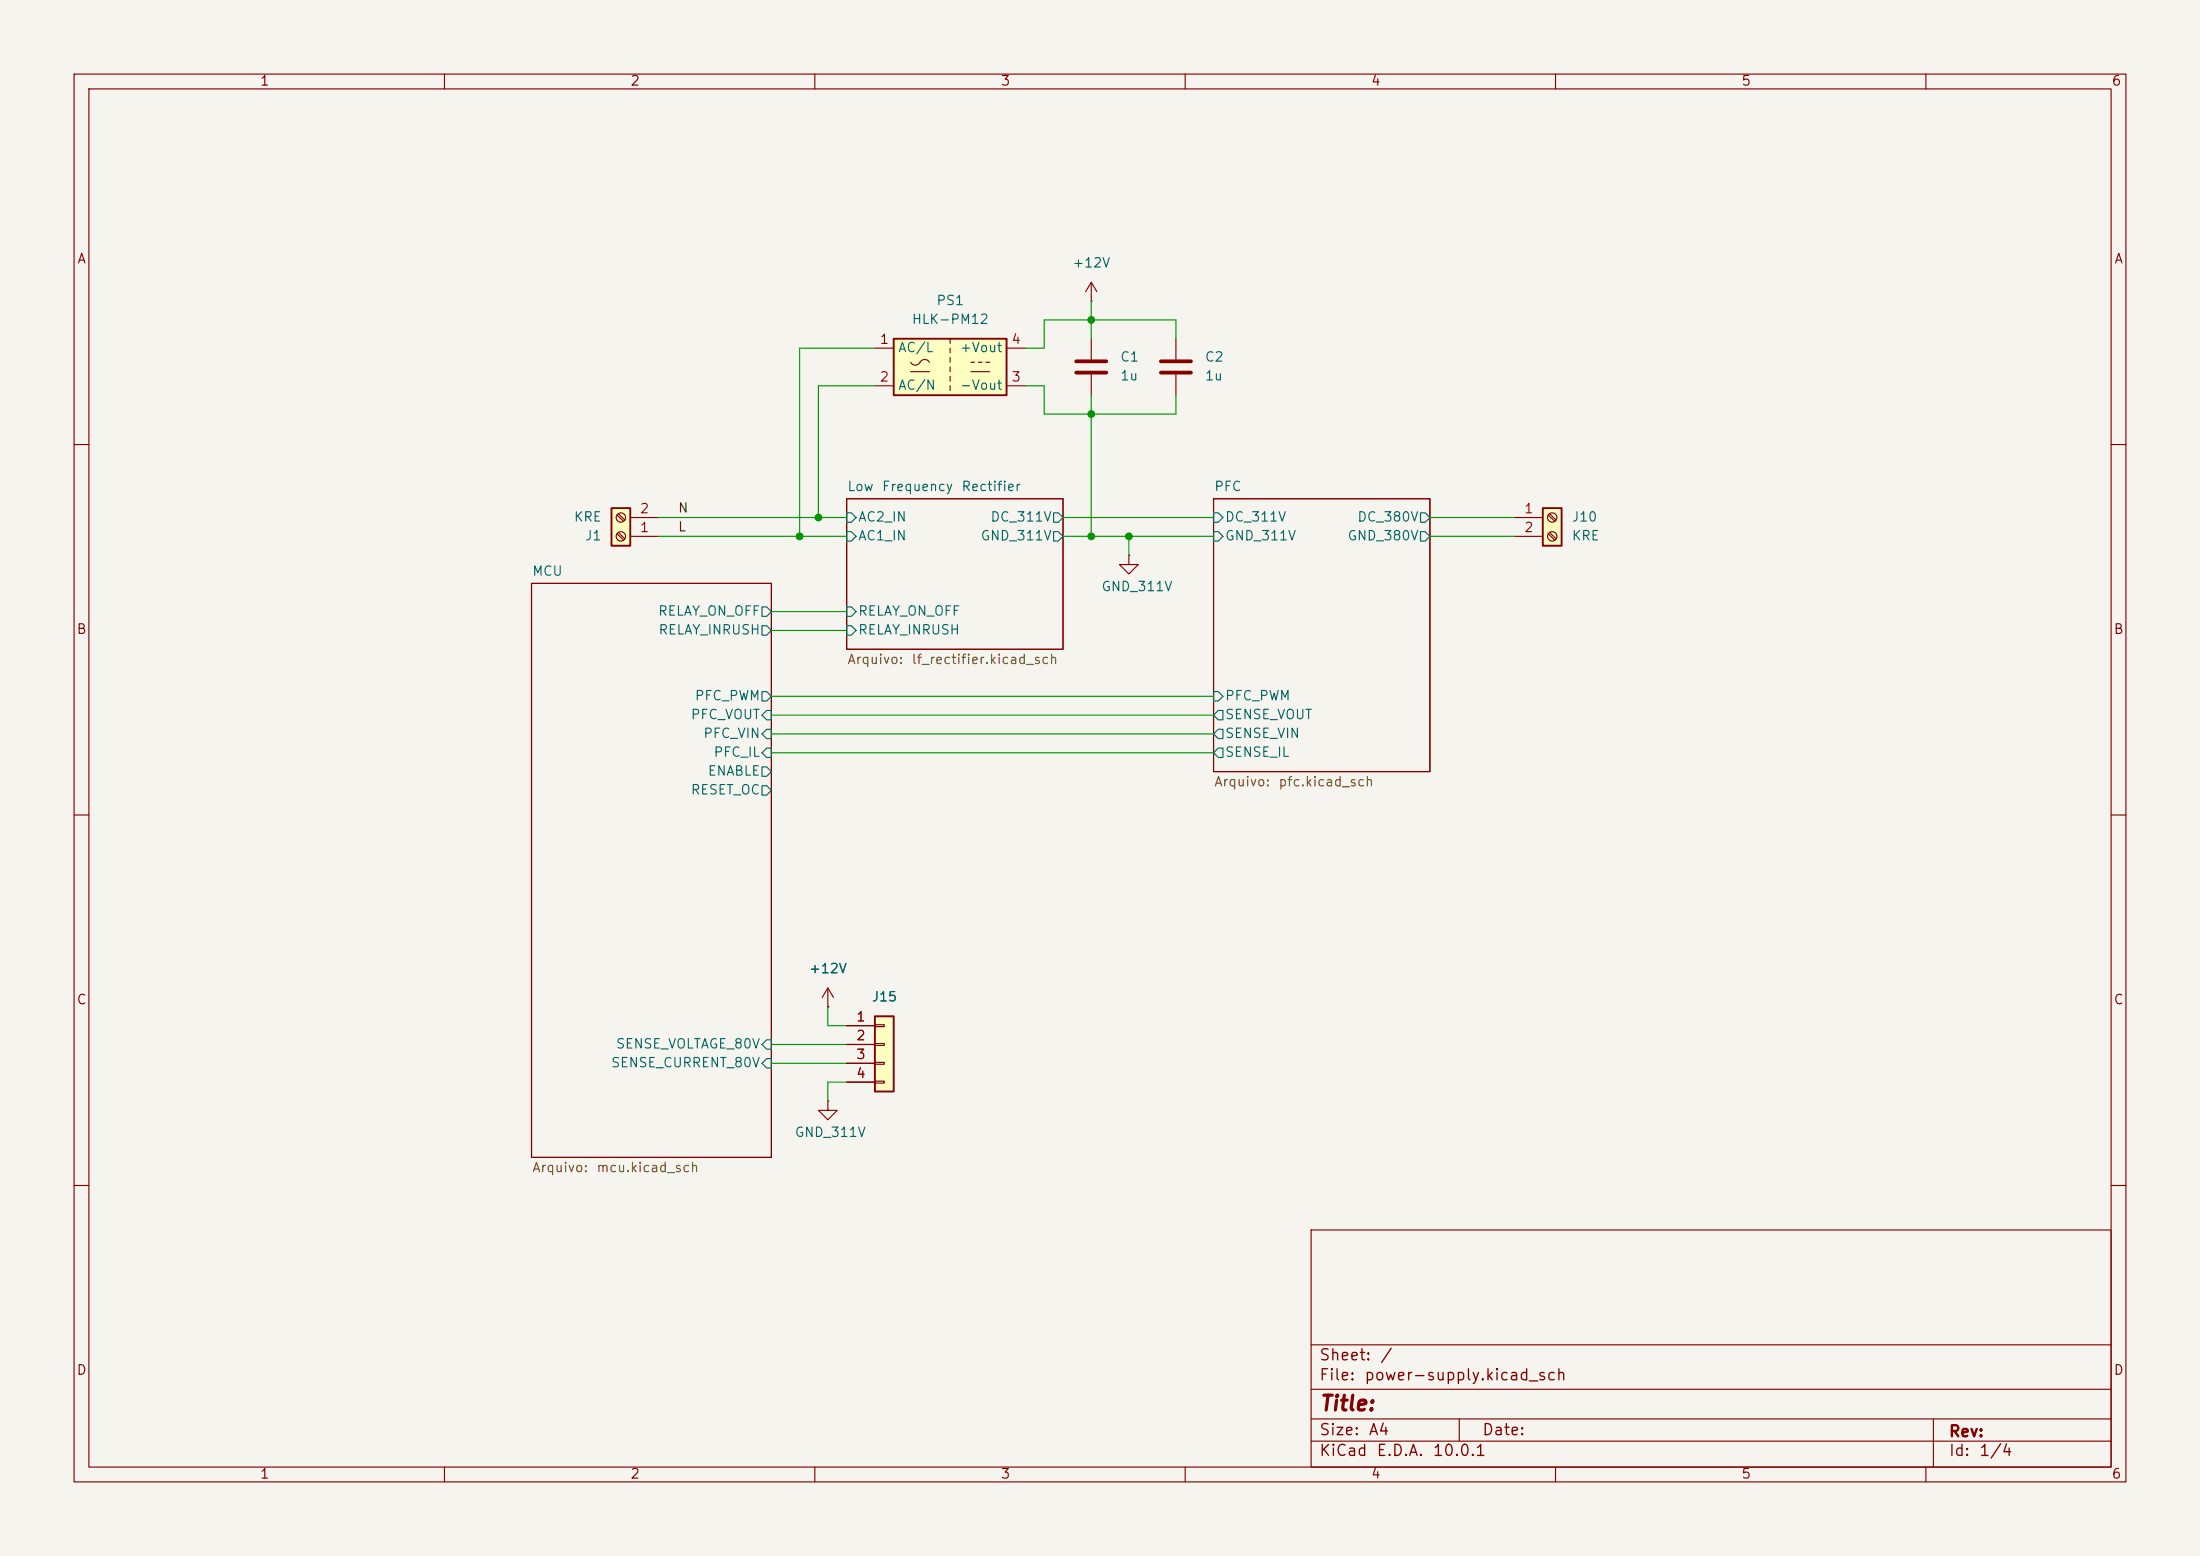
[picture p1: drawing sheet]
(kicad_sch
 (version 20260306)
 (generator "eeschema")
 (generator_version "10.0")
 (paper "A4")
 (lib_symbols
  (symbol "Connector:Screw_Terminal_01x02"
   (pin_names
    (offset 1.016) (hide yes)) (exclude_from_sim no) (in_bom yes) (on_board yes)
   (in_pos_files yes)
   (duplicate_pin_numbers_are_jumpers no)
   (property "Reference" "J" (at 0 2.54 0) (show_name no) (do_not_autoplace no) (effects (font (size 1.27 1.27))))
   (property "Value" "Screw_Terminal_01x02" (at 0 -5.08 0) (show_name no) (do_not_autoplace no) (effects (font (size 1.27 1.27))))
   (property "Footprint" "" (at 0 0 0) (show_name no) (do_not_autoplace no) (hide yes) (effects (font (size 1.27 1.27))))
   (property "Datasheet" "" (at 0 0 0) (show_name no) (do_not_autoplace no) (hide yes) (effects (font (size 1.27 1.27))))
   (property "Description" "Generic screw terminal, single row, 01x02, script generated (kicad-library-utils/schlib/autogen/connector/)" (at 0 0 0) (show_name no) (do_not_autoplace no) (hide yes) (effects (font (size 1.27 1.27))))
   (symbol "Screw_Terminal_01x02_1_1"
    (rectangle (start -1.27 1.27) (end 1.27 -3.81) (stroke (width 0.254) (type default)) (fill (type background)))
    (polyline (pts (xy -0.5334 0.3302) (xy 0.3302 -0.508)) (stroke (width 0.1524) (type default)) (fill (type none)))
    (polyline (pts (xy -0.5334 -2.2098) (xy 0.3302 -3.048)) (stroke (width 0.1524) (type default)) (fill (type none)))
    (polyline (pts (xy -0.3556 0.508) (xy 0.508 -0.3302)) (stroke (width 0.1524) (type default)) (fill (type none)))
    (polyline (pts (xy -0.3556 -2.032) (xy 0.508 -2.8702)) (stroke (width 0.1524) (type default)) (fill (type none)))
    (circle (center 0 0) (radius 0.635) (stroke (width 0.1524) (type default)) (fill (type none)))
    (circle (center 0 -2.54) (radius 0.635) (stroke (width 0.1524) (type default)) (fill (type none)))
    (pin passive line (at -5.08 0 0) (length 3.81) (name "Pin_1" (effects (font (size 1.27 1.27)))) (number "1" (effects (font (size 1.27 1.27)))))
    (pin passive line (at -5.08 -2.54 0) (length 3.81) (name "Pin_2" (effects (font (size 1.27 1.27)))) (number "2" (effects (font (size 1.27 1.27))))))
   (embedded_fonts no))
  (symbol "Connector_Generic:Conn_01x04"
   (pin_names
    (offset 1.016) (hide yes)) (exclude_from_sim no) (in_bom yes) (on_board yes)
   (in_pos_files yes)
   (duplicate_pin_numbers_are_jumpers no)
   (property "Reference" "J" (at 0 5.08 0) (show_name no) (do_not_autoplace no) (effects (font (size 1.27 1.27))))
   (property "Value" "Conn_01x04" (at 0 -7.62 0) (show_name no) (do_not_autoplace no) (effects (font (size 1.27 1.27))))
   (property "Footprint" "" (at 0 0 0) (show_name no) (do_not_autoplace no) (hide yes) (effects (font (size 1.27 1.27))))
   (property "Datasheet" "" (at 0 0 0) (show_name no) (do_not_autoplace no) (hide yes) (effects (font (size 1.27 1.27))))
   (property "Description" "Generic connector, single row, 01x04, script generated (kicad-library-utils/schlib/autogen/connector/)" (at 0 0 0) (show_name no) (do_not_autoplace no) (hide yes) (effects (font (size 1.27 1.27))))
   (symbol "Conn_01x04_1_1"
    (rectangle (start -1.27 3.81) (end 1.27 -6.35) (stroke (width 0.254) (type default)) (fill (type background)))
    (rectangle (start -1.27 2.667) (end 0 2.413) (stroke (width 0.1524) (type default)) (fill (type none)))
    (rectangle (start -1.27 0.127) (end 0 -0.127) (stroke (width 0.1524) (type default)) (fill (type none)))
    (rectangle (start -1.27 -2.413) (end 0 -2.667) (stroke (width 0.1524) (type default)) (fill (type none)))
    (rectangle (start -1.27 -4.953) (end 0 -5.207) (stroke (width 0.1524) (type default)) (fill (type none)))
    (pin passive line (at -5.08 2.54 0) (length 3.81) (name "Pin_1" (effects (font (size 1.27 1.27)))) (number "1" (effects (font (size 1.27 1.27)))))
    (pin passive line (at -5.08 0 0) (length 3.81) (name "Pin_2" (effects (font (size 1.27 1.27)))) (number "2" (effects (font (size 1.27 1.27)))))
    (pin passive line (at -5.08 -2.54 0) (length 3.81) (name "Pin_3" (effects (font (size 1.27 1.27)))) (number "3" (effects (font (size 1.27 1.27)))))
    (pin passive line (at -5.08 -5.08 0) (length 3.81) (name "Pin_4" (effects (font (size 1.27 1.27)))) (number "4" (effects (font (size 1.27 1.27))))))
   (embedded_fonts no))
  (symbol "Converter_ACDC:HLK-PM12" (exclude_from_sim no) (in_bom yes) (on_board yes)
   (in_pos_files yes)
   (duplicate_pin_numbers_are_jumpers no)
   (property "Reference" "PS" (at 0 5.08 0) (show_name no) (do_not_autoplace no) (effects (font (size 1.27 1.27))))
   (property "Value" "HLK-PM12" (at 0 -5.08 0) (show_name no) (do_not_autoplace no) (effects (font (size 1.27 1.27))))
   (property "Footprint" "Converter_ACDC:Converter_ACDC_Hi-Link_HLK-PMxx" (at 0 -7.62 0) (show_name no) (do_not_autoplace no) (hide yes) (effects (font (size 1.27 1.27))))
   (property "Datasheet" "https://h.hlktech.com/download/ACDC%E7%94%B5%E6%BA%90%E6%A8%A1%E5%9D%973W%E7%B3%BB%E5%88%97/1/%E6%B5%B7%E5%87%8C%E7%A7%913W%E7%B3%BB%E5%88%97%E7%94%B5%E6%BA%90%E6%A8%A1%E5%9D%97%E8%A7%84%E6%A0%BC%E4%B9%A6V2.8.pdf" (at 10.16 -8.89 0) (show_name no) (do_not_autoplace no) (hide yes) (effects (font (size 1.27 1.27))))
   (property "Description" "Compact AC/DC board mount power module 3W 12V" (at 0 0 0) (show_name no) (do_not_autoplace no) (hide yes) (effects (font (size 1.27 1.27))))
   (symbol "HLK-PM12_0_1"
    (rectangle (start -7.62 3.81) (end 7.62 -3.81) (stroke (width 0.254) (type default)) (fill (type background)))
    (polyline (pts (xy -5.334 -0.635) (xy -2.794 -0.635)) (stroke (width 0) (type default)) (fill (type none)))
    (arc (start -4.064 0.635) (mid -4.699 0.2495) (end -5.334 0.635) (stroke (width 0) (type default)) (fill (type none)))
    (arc (start -4.064 0.635) (mid -3.429 1.0072) (end -2.794 0.635) (stroke (width 0) (type default)) (fill (type none)))
    (polyline (pts (xy 0 3.81) (xy 0 3.175)) (stroke (width 0) (type default)) (fill (type none)))
    (polyline (pts (xy 0 2.54) (xy 0 1.905)) (stroke (width 0) (type default)) (fill (type none)))
    (polyline (pts (xy 0 1.27) (xy 0 0.635)) (stroke (width 0) (type default)) (fill (type none)))
    (polyline (pts (xy 0 0) (xy 0 -0.635)) (stroke (width 0) (type default)) (fill (type none)))
    (polyline (pts (xy 0 -1.27) (xy 0 -1.905)) (stroke (width 0) (type default)) (fill (type none)))
    (polyline (pts (xy 0 -2.54) (xy 0 -3.175)) (stroke (width 0) (type default)) (fill (type none)))
    (polyline (pts (xy 2.794 0.635) (xy 3.302 0.635)) (stroke (width 0) (type default)) (fill (type none)))
    (polyline (pts (xy 2.794 -0.635) (xy 5.334 -0.635)) (stroke (width 0) (type default)) (fill (type none)))
    (polyline (pts (xy 3.81 0.635) (xy 4.318 0.635)) (stroke (width 0) (type default)) (fill (type none)))
    (polyline (pts (xy 4.826 0.635) (xy 5.334 0.635)) (stroke (width 0) (type default)) (fill (type none))))
   (symbol "HLK-PM12_1_1"
    (pin power_in line (at -10.16 2.54 0) (length 2.54) (name "AC/L" (effects (font (size 1.27 1.27)))) (number "1" (effects (font (size 1.27 1.27)))))
    (pin power_in line (at -10.16 -2.54 0) (length 2.54) (name "AC/N" (effects (font (size 1.27 1.27)))) (number "2" (effects (font (size 1.27 1.27)))))
    (pin power_out line (at 10.16 -2.54 180) (length 2.54) (name "-Vout" (effects (font (size 1.27 1.27)))) (number "3" (effects (font (size 1.27 1.27)))))
    (pin power_out line (at 10.16 2.54 180) (length 2.54) (name "+Vout" (effects (font (size 1.27 1.27)))) (number "4" (effects (font (size 1.27 1.27))))))
   (embedded_fonts no))
  (symbol "Device:C"
   (pin_numbers (hide yes))
   (pin_names
    (offset 0.254)) (exclude_from_sim no) (in_bom yes) (on_board yes)
   (in_pos_files yes)
   (duplicate_pin_numbers_are_jumpers no)
   (property "Reference" "C" (at 0.635 2.54 0) (show_name no) (do_not_autoplace no) (effects (font (size 1.27 1.27)) (justify left)))
   (property "Value" "C" (at 0.635 -2.54 0) (show_name no) (do_not_autoplace no) (effects (font (size 1.27 1.27)) (justify left)))
   (property "Footprint" "" (at 0.9652 -3.81 0) (show_name no) (do_not_autoplace no) (hide yes) (effects (font (size 1.27 1.27))))
   (property "Datasheet" "" (at 0 0 0) (show_name no) (do_not_autoplace no) (hide yes) (effects (font (size 1.27 1.27))))
   (property "Description" "Unpolarized capacitor" (at 0 0 0) (show_name no) (do_not_autoplace no) (hide yes) (effects (font (size 1.27 1.27))))
   (symbol "C_0_1"
    (polyline (pts (xy -2.032 0.762) (xy 2.032 0.762)) (stroke (width 0.508) (type default)) (fill (type none)))
    (polyline (pts (xy -2.032 -0.762) (xy 2.032 -0.762)) (stroke (width 0.508) (type default)) (fill (type none))))
   (symbol "C_1_1"
    (pin passive line (at 0 3.81 270) (length 2.794) (name "" (effects (font (size 1.27 1.27)))) (number "1" (effects (font (size 1.27 1.27)))))
    (pin passive line (at 0 -3.81 90) (length 2.794) (name "" (effects (font (size 1.27 1.27)))) (number "2" (effects (font (size 1.27 1.27))))))
   (embedded_fonts no))
  (symbol "power:+12V"
   (power global)
   (pin_numbers (hide yes))
   (pin_names
    (offset 0) (hide yes)) (exclude_from_sim no) (in_bom yes) (on_board yes)
   (in_pos_files yes)
   (duplicate_pin_numbers_are_jumpers no)
   (property "Reference" "#PWR" (at 0 -3.81 0) (show_name no) (do_not_autoplace no) (hide yes) (effects (font (size 1.27 1.27))))
   (property "Value" "+12V" (at 0 3.556 0) (show_name no) (do_not_autoplace no) (effects (font (size 1.27 1.27))))
   (property "Footprint" "" (at 0 0 0) (show_name no) (do_not_autoplace no) (hide yes) (effects (font (size 1.27 1.27))))
   (property "Datasheet" "" (at 0 0 0) (show_name no) (do_not_autoplace no) (hide yes) (effects (font (size 1.27 1.27))))
   (property "Description" "Power symbol creates a global label with name \"+12V\"" (at 0 0 0) (show_name no) (do_not_autoplace no) (hide yes) (effects (font (size 1.27 1.27))))
   (symbol "+12V_0_1"
    (polyline (pts (xy -0.762 1.27) (xy 0 2.54)) (stroke (width 0) (type default)) (fill (type none)))
    (polyline (pts (xy 0 2.54) (xy 0.762 1.27)) (stroke (width 0) (type default)) (fill (type none)))
    (polyline (pts (xy 0 0) (xy 0 2.54)) (stroke (width 0) (type default)) (fill (type none))))
   (symbol "+12V_1_1"
    (pin power_in line (at 0 0 90) (length 0) (name "" (effects (font (size 1.27 1.27)))) (number "1" (effects (font (size 1.27 1.27))))))
   (embedded_fonts no))
  (symbol "power:GND"
   (power global)
   (pin_numbers (hide yes))
   (pin_names
    (offset 0) (hide yes)) (exclude_from_sim no) (in_bom yes) (on_board yes)
   (in_pos_files yes)
   (duplicate_pin_numbers_are_jumpers no)
   (property "Reference" "#PWR" (at 0 -6.35 0) (show_name no) (do_not_autoplace no) (hide yes) (effects (font (size 1.27 1.27))))
   (property "Value" "GND" (at 0 -3.81 0) (show_name no) (do_not_autoplace no) (effects (font (size 1.27 1.27))))
   (property "Footprint" "" (at 0 0 0) (show_name no) (do_not_autoplace no) (hide yes) (effects (font (size 1.27 1.27))))
   (property "Datasheet" "" (at 0 0 0) (show_name no) (do_not_autoplace no) (hide yes) (effects (font (size 1.27 1.27))))
   (property "Description" "Power symbol creates a global label with name \"GND\" , ground" (at 0 0 0) (show_name no) (do_not_autoplace no) (hide yes) (effects (font (size 1.27 1.27))))
   (symbol "GND_0_1"
    (polyline (pts (xy 0 0) (xy 0 -1.27) (xy 1.27 -1.27) (xy 0 -2.54) (xy -1.27 -1.27) (xy 0 -1.27)) (stroke (width 0) (type default)) (fill (type none))))
   (symbol "GND_1_1"
    (pin power_in line (at 0 0 270) (length 0) (name "" (effects (font (size 1.27 1.27)))) (number "1" (effects (font (size 1.27 1.27))))))
   (embedded_fonts no)))
 (junction
  (at 147.32 72.39)
  (diameter 0)
  (color 0 0 0 0))
 (junction
  (at 110.49 69.85)
  (diameter 0)
  (color 0 0 0 0))
 (junction
  (at 147.32 43.18)
  (diameter 0)
  (color 0 0 0 0))
 (junction
  (at 107.95 72.39)
  (diameter 0)
  (color 0 0 0 0))
 (junction
  (at 152.4 72.39)
  (diameter 0)
  (color 0 0 0 0))
 (junction
  (at 147.32 55.88)
  (diameter 0)
  (color 0 0 0 0))
 (wire
  (pts (xy 152.4 72.39) (xy 163.83 72.39))
  (stroke (width 0) (type default)))
 (wire
  (pts (xy 111.76 138.43) (xy 114.3 138.43))
  (stroke (width 0) (type default)))
 (wire
  (pts (xy 104.14 143.51) (xy 114.3 143.51))
  (stroke (width 0) (type default)))
 (wire
  (pts (xy 140.97 52.07) (xy 138.43 52.07))
  (stroke (width 0) (type default)))
 (wire
  (pts (xy 147.32 55.88) (xy 140.97 55.88))
  (stroke (width 0) (type default)))
 (wire
  (pts (xy 88.9 69.85) (xy 110.49 69.85))
  (stroke (width 0) (type default)))
 (wire
  (pts (xy 104.14 99.06) (xy 163.83 99.06))
  (stroke (width 0) (type default)))
 (wire
  (pts (xy 140.97 43.18) (xy 140.97 46.99))
  (stroke (width 0) (type default)))
 (wire
  (pts (xy 104.14 101.6) (xy 163.83 101.6))
  (stroke (width 0) (type default)))
 (wire
  (pts (xy 88.9 72.39) (xy 107.95 72.39))
  (stroke (width 0) (type default)))
 (wire
  (pts (xy 107.95 46.99) (xy 107.95 72.39))
  (stroke (width 0) (type default)))
 (wire
  (pts (xy 193.04 69.85) (xy 204.47 69.85))
  (stroke (width 0) (type default)))
 (wire
  (pts (xy 110.49 52.07) (xy 110.49 69.85))
  (stroke (width 0) (type default)))
 (wire
  (pts (xy 147.32 55.88) (xy 147.32 72.39))
  (stroke (width 0) (type default)))
 (wire
  (pts (xy 111.76 148.59) (xy 111.76 146.05))
  (stroke (width 0) (type default)))
 (wire
  (pts (xy 107.95 46.99) (xy 118.11 46.99))
  (stroke (width 0) (type default)))
 (wire
  (pts (xy 147.32 43.18) (xy 147.32 40.64))
  (stroke (width 0) (type default)))
 (wire
  (pts (xy 193.04 72.39) (xy 204.47 72.39))
  (stroke (width 0) (type default)))
 (wire
  (pts (xy 104.14 85.09) (xy 114.3 85.09))
  (stroke (width 0) (type default)))
 (wire
  (pts (xy 140.97 43.18) (xy 147.32 43.18))
  (stroke (width 0) (type default)))
 (wire
  (pts (xy 152.4 72.39) (xy 152.4 74.93))
  (stroke (width 0) (type default)))
 (wire
  (pts (xy 143.51 69.85) (xy 163.83 69.85))
  (stroke (width 0) (type default)))
 (wire
  (pts (xy 147.32 43.18) (xy 147.32 45.72))
  (stroke (width 0) (type default)))
 (wire
  (pts (xy 147.32 43.18) (xy 158.75 43.18))
  (stroke (width 0) (type default)))
 (wire
  (pts (xy 140.97 46.99) (xy 138.43 46.99))
  (stroke (width 0) (type default)))
 (wire
  (pts (xy 104.14 82.55) (xy 114.3 82.55))
  (stroke (width 0) (type default)))
 (wire
  (pts (xy 111.76 146.05) (xy 114.3 146.05))
  (stroke (width 0) (type default)))
 (wire
  (pts (xy 110.49 69.85) (xy 114.3 69.85))
  (stroke (width 0) (type default)))
 (wire
  (pts (xy 147.32 55.88) (xy 158.75 55.88))
  (stroke (width 0) (type default)))
 (wire
  (pts (xy 158.75 43.18) (xy 158.75 45.72))
  (stroke (width 0) (type default)))
 (wire
  (pts (xy 104.14 93.98) (xy 163.83 93.98))
  (stroke (width 0) (type default)))
 (wire
  (pts (xy 140.97 55.88) (xy 140.97 52.07))
  (stroke (width 0) (type default)))
 (wire
  (pts (xy 152.4 72.39) (xy 147.32 72.39))
  (stroke (width 0) (type default)))
 (wire
  (pts (xy 104.14 140.97) (xy 114.3 140.97))
  (stroke (width 0) (type default)))
 (wire
  (pts (xy 158.75 53.34) (xy 158.75 55.88))
  (stroke (width 0) (type default)))
 (wire
  (pts (xy 147.32 53.34) (xy 147.32 55.88))
  (stroke (width 0) (type default)))
 (wire
  (pts (xy 104.14 96.52) (xy 163.83 96.52))
  (stroke (width 0) (type default)))
 (wire
  (pts (xy 143.51 72.39) (xy 147.32 72.39))
  (stroke (width 0) (type default)))
 (wire
  (pts (xy 110.49 52.07) (xy 118.11 52.07))
  (stroke (width 0) (type default)))
 (wire
  (pts (xy 107.95 72.39) (xy 114.3 72.39))
  (stroke (width 0) (type default)))
 (wire
  (pts (xy 111.76 135.89) (xy 111.76 138.43))
  (stroke (width 0) (type default)))
 (label "L"
  (at 91.44 72.39 0)
  (effects (font (size 1.27 1.27)) (justify left bottom)))
 (label "N"
  (at 91.44 69.85 0)
  (effects (font (size 1.27 1.27)) (justify left bottom)))
 (symbol
  (lib_id "Device:C")
  (at 147.32 49.53 0)
  (unit 1)
  (body_style 1)
  (exclude_from_sim no)
  (in_bom yes)
  (on_board yes)
  (in_pos_files yes)
  (dnp no)
  (fields_autoplaced yes)
  (property "Reference" "C1" (at 151.13 48.2599 0) (show_name no) (do_not_autoplace no) (effects (font (size 1.27 1.27)) (justify left)))
  (property "Value" "1u" (at 151.13 50.7999 0) (show_name no) (do_not_autoplace no) (effects (font (size 1.27 1.27)) (justify left)))
  (property "Footprint" "Capacitor_SMD:C_1206_3216Metric_Pad1.33x1.80mm_HandSolder" (at 148.2852 53.34 0) (hide yes) (show_name no) (do_not_autoplace no) (effects (font (size 1.27 1.27))))
  (property "Datasheet" "" (at 147.32 49.53 0) (hide yes) (show_name no) (do_not_autoplace no) (effects (font (size 1.27 1.27))))
  (property "Description" "Unpolarized capacitor" (at 147.32 49.53 0) (hide yes) (show_name no) (do_not_autoplace no) (effects (font (size 1.27 1.27))))
  (pin "2")
  (pin "1"))
 (symbol
  (lib_id "Converter_ACDC:HLK-PM12")
  (at 128.27 49.53 0)
  (unit 1)
  (body_style 1)
  (exclude_from_sim no)
  (in_bom yes)
  (on_board yes)
  (in_pos_files yes)
  (dnp no)
  (fields_autoplaced yes)
  (property "Reference" "PS1" (at 128.27 40.64 0) (show_name no) (do_not_autoplace no) (effects (font (size 1.27 1.27))))
  (property "Value" "HLK-PM12" (at 128.27 43.18 0) (show_name no) (do_not_autoplace no) (effects (font (size 1.27 1.27))))
  (property "Footprint" "Converter_ACDC:Converter_ACDC_Hi-Link_HLK-PMxx" (at 128.27 57.15 0) (hide yes) (show_name no) (do_not_autoplace no) (effects (font (size 1.27 1.27))))
  (property "Datasheet" "https://h.hlktech.com/download/ACDC%E7%94%B5%E6%BA%90%E6%A8%A1%E5%9D%973W%E7%B3%BB%E5%88%97/1/%E6%B5%B7%E5%87%8C%E7%A7%913W%E7%B3%BB%E5%88%97%E7%94%B5%E6%BA%90%E6%A8%A1%E5%9D%97%E8%A7%84%E6%A0%BC%E4%B9%A6V2.8.pdf" (at 138.43 58.42 0) (hide yes) (show_name no) (do_not_autoplace no) (effects (font (size 1.27 1.27))))
  (property "Description" "Compact AC/DC board mount power module 3W 12V" (at 128.27 49.53 0) (hide yes) (show_name no) (do_not_autoplace no) (effects (font (size 1.27 1.27))))
  (property "Link" "https://www.eletrodex.net/energia/fontes-de-alimentacao/modulos-de-fontes/hlk-modulo-fonte-encapsulada" (at 128.27 49.53 0) (hide yes) (show_name no) (do_not_autoplace no) (effects (font (size 1.27 1.27))))
  (pin "3")
  (pin "1")
  (pin "2")
  (pin "4"))
 (symbol
  (lib_id "Connector_Generic:Conn_01x04")
  (at 119.38 140.97 0)
  (unit 1)
  (body_style 1)
  (exclude_from_sim no)
  (in_bom yes)
  (on_board yes)
  (in_pos_files yes)
  (dnp no)
  (fields_autoplaced yes)
  (property "Reference" "J15" (at 119.38 134.62 0) (show_name no) (do_not_autoplace no) (effects (font (size 1.27 1.27))))
  (property "Value" "Conn_01x04" (at 119.38 134.62 0) (hide yes) (show_name no) (do_not_autoplace no) (effects (font (size 1.27 1.27))))
  (property "Footprint" "Connector_JST:JST_PH_B4B-PH-K_1x04_P2.00mm_Vertical" (at 119.38 140.97 0) (hide yes) (show_name no) (do_not_autoplace no) (effects (font (size 1.27 1.27))))
  (property "Datasheet" "" (at 119.38 140.97 0) (hide yes) (show_name no) (do_not_autoplace no) (effects (font (size 1.27 1.27))))
  (property "Description" "Generic connector, single row, 01x04, script generated (kicad-library-utils/schlib/autogen/connector/)" (at 119.38 140.97 0) (hide yes) (show_name no) (do_not_autoplace no) (effects (font (size 1.27 1.27))))
  (pin "1")
  (pin "2")
  (pin "3")
  (pin "4"))
 (symbol
  (lib_id "power:+12V")
  (at 111.76 135.89 0)
  (unit 1)
  (body_style 1)
  (exclude_from_sim no)
  (in_bom yes)
  (on_board yes)
  (in_pos_files yes)
  (dnp no)
  (fields_autoplaced yes)
  (property "Reference" "#PWR019" (at 111.76 139.7 0) (hide yes) (show_name no) (do_not_autoplace no) (effects (font (size 1.27 1.27))))
  (property "Value" "+12V" (at 111.76 130.81 0) (show_name no) (do_not_autoplace no) (effects (font (size 1.27 1.27))))
  (property "Footprint" "" (at 111.76 135.89 0) (hide yes) (show_name no) (do_not_autoplace no) (effects (font (size 1.27 1.27))))
  (property "Datasheet" "" (at 111.76 135.89 0) (hide yes) (show_name no) (do_not_autoplace no) (effects (font (size 1.27 1.27))))
  (property "Description" "Power symbol creates a global label with name \"+12V\"" (at 111.76 135.89 0) (hide yes) (show_name no) (do_not_autoplace no) (effects (font (size 1.27 1.27))))
  (pin "1"))
 (symbol
  (lib_id "power:GND")
  (at 152.4 74.93 0)
  (unit 1)
  (body_style 1)
  (exclude_from_sim no)
  (in_bom yes)
  (on_board yes)
  (in_pos_files yes)
  (dnp no)
  (property "Reference" "#PWR03" (at 152.4 81.28 0) (hide yes) (show_name no) (do_not_autoplace no) (effects (font (size 1.27 1.27))))
  (property "Value" "GND_311V" (at 148.59 79.248 0) (show_name no) (do_not_autoplace no) (effects (font (size 1.27 1.27)) (justify left)))
  (property "Footprint" "" (at 152.4 74.93 0) (hide yes) (show_name no) (do_not_autoplace no) (effects (font (size 1.27 1.27))))
  (property "Datasheet" "" (at 152.4 74.93 0) (hide yes) (show_name no) (do_not_autoplace no) (effects (font (size 1.27 1.27))))
  (property "Description" "Power symbol creates a global label with name \"GND\" , ground" (at 152.4 74.93 0) (hide yes) (show_name no) (do_not_autoplace no) (effects (font (size 1.27 1.27))))
  (pin "1"))
 (symbol
  (lib_id "Connector:Screw_Terminal_01x02")
  (at 209.55 72.39 0)
  (mirror x)
  (unit 1)
  (body_style 1)
  (exclude_from_sim no)
  (in_bom yes)
  (on_board yes)
  (in_pos_files yes)
  (dnp no)
  (property "Reference" "J10" (at 212.09 72.3901 0) (show_name no) (do_not_autoplace no) (effects (font (size 1.27 1.27)) (justify left)))
  (property "Value" "KRE" (at 212.09 69.8501 0) (show_name no) (do_not_autoplace no) (effects (font (size 1.27 1.27)) (justify left)))
  (property "Footprint" "TerminalBlock_Phoenix:TerminalBlock_Phoenix_MKDS-1,5-2-5.08_1x02_P5.08mm_Horizontal" (at 209.55 72.39 0) (hide yes) (show_name no) (do_not_autoplace no) (effects (font (size 1.27 1.27))))
  (property "Datasheet" "" (at 209.55 72.39 0) (hide yes) (show_name no) (do_not_autoplace no) (effects (font (size 1.27 1.27))))
  (property "Description" "Generic screw terminal, single row, 01x02, script generated (kicad-library-utils/schlib/autogen/connector/)" (at 209.55 72.39 0) (hide yes) (show_name no) (do_not_autoplace no) (effects (font (size 1.27 1.27))))
  (pin "1")
  (pin "2"))
 (symbol
  (lib_id "power:+12V")
  (at 147.32 40.64 0)
  (unit 1)
  (body_style 1)
  (exclude_from_sim no)
  (in_bom yes)
  (on_board yes)
  (in_pos_files yes)
  (dnp no)
  (fields_autoplaced yes)
  (property "Reference" "#PWR01" (at 147.32 44.45 0) (hide yes) (show_name no) (do_not_autoplace no) (effects (font (size 1.27 1.27))))
  (property "Value" "+12V" (at 147.32 35.56 0) (show_name no) (do_not_autoplace no) (effects (font (size 1.27 1.27))))
  (property "Footprint" "" (at 147.32 40.64 0) (hide yes) (show_name no) (do_not_autoplace no) (effects (font (size 1.27 1.27))))
  (property "Datasheet" "" (at 147.32 40.64 0) (hide yes) (show_name no) (do_not_autoplace no) (effects (font (size 1.27 1.27))))
  (property "Description" "Power symbol creates a global label with name \"+12V\"" (at 147.32 40.64 0) (hide yes) (show_name no) (do_not_autoplace no) (effects (font (size 1.27 1.27))))
  (pin "1"))
 (symbol
  (lib_id "Device:C")
  (at 158.75 49.53 0)
  (unit 1)
  (body_style 1)
  (exclude_from_sim no)
  (in_bom yes)
  (on_board yes)
  (in_pos_files yes)
  (dnp no)
  (fields_autoplaced yes)
  (property "Reference" "C2" (at 162.56 48.2599 0) (show_name no) (do_not_autoplace no) (effects (font (size 1.27 1.27)) (justify left)))
  (property "Value" "1u" (at 162.56 50.7999 0) (show_name no) (do_not_autoplace no) (effects (font (size 1.27 1.27)) (justify left)))
  (property "Footprint" "Capacitor_SMD:C_1206_3216Metric_Pad1.33x1.80mm_HandSolder" (at 159.7152 53.34 0) (hide yes) (show_name no) (do_not_autoplace no) (effects (font (size 1.27 1.27))))
  (property "Datasheet" "" (at 158.75 49.53 0) (hide yes) (show_name no) (do_not_autoplace no) (effects (font (size 1.27 1.27))))
  (property "Description" "Unpolarized capacitor" (at 158.75 49.53 0) (hide yes) (show_name no) (do_not_autoplace no) (effects (font (size 1.27 1.27))))
  (pin "2")
  (pin "1"))
 (symbol
  (lib_id "power:GND")
  (at 111.76 148.59 0)
  (unit 1)
  (body_style 1)
  (exclude_from_sim no)
  (in_bom yes)
  (on_board yes)
  (in_pos_files yes)
  (dnp no)
  (property "Reference" "#PWR014" (at 111.76 154.94 0) (hide yes) (show_name no) (do_not_autoplace no) (effects (font (size 1.27 1.27))))
  (property "Value" "GND_311V" (at 107.188 152.908 0) (show_name no) (do_not_autoplace no) (effects (font (size 1.27 1.27)) (justify left)))
  (property "Footprint" "" (at 111.76 148.59 0) (hide yes) (show_name no) (do_not_autoplace no) (effects (font (size 1.27 1.27))))
  (property "Datasheet" "" (at 111.76 148.59 0) (hide yes) (show_name no) (do_not_autoplace no) (effects (font (size 1.27 1.27))))
  (property "Description" "Power symbol creates a global label with name \"GND\" , ground" (at 111.76 148.59 0) (hide yes) (show_name no) (do_not_autoplace no) (effects (font (size 1.27 1.27))))
  (pin "1"))
 (symbol
  (lib_id "Connector:Screw_Terminal_01x02")
  (at 83.82 69.85 0)
  (mirror y)
  (unit 1)
  (body_style 1)
  (exclude_from_sim no)
  (in_bom yes)
  (on_board yes)
  (in_pos_files yes)
  (dnp no)
  (property "Reference" "J1" (at 81.28 69.8499 0) (show_name no) (do_not_autoplace no) (effects (font (size 1.27 1.27)) (justify left)))
  (property "Value" "KRE" (at 81.28 72.3899 0) (show_name no) (do_not_autoplace no) (effects (font (size 1.27 1.27)) (justify left)))
  (property "Footprint" "TerminalBlock_Phoenix:TerminalBlock_Phoenix_MKDS-1,5-2-5.08_1x02_P5.08mm_Horizontal" (at 83.82 69.85 0) (hide yes) (show_name no) (do_not_autoplace no) (effects (font (size 1.27 1.27))))
  (property "Datasheet" "" (at 83.82 69.85 0) (hide yes) (show_name no) (do_not_autoplace no) (effects (font (size 1.27 1.27))))
  (property "Description" "Generic screw terminal, single row, 01x02, script generated (kicad-library-utils/schlib/autogen/connector/)" (at 83.82 69.85 0) (hide yes) (show_name no) (do_not_autoplace no) (effects (font (size 1.27 1.27))))
  (pin "1")
  (pin "2"))
 (sheet
  (at 71.755 78.74)
  (size 32.385 77.47)
  (exclude_from_sim no)
  (in_bom yes)
  (on_board yes)
  (dnp no)
  (fields_autoplaced yes)
  (stroke (width 0.1524) (type solid))
  (fill (color 0 0 0 0))
  (property "Sheetname" "MCU" (at 71.755 78.0284 0) (show_name no) (do_not_autoplace no) (effects (font (size 1.27 1.27)) (justify left bottom)))
  (property "Sheetfile" "mcu.kicad_sch" (at 71.755 156.7946 0) (show_name no) (do_not_autoplace no) (effects (font (size 1.27 1.27)) (justify left top)))
  (pin "RELAY_INRUSH" output (at 104.14 85.09 0) (effects (font (size 1.27 1.27)) (justify right)))
  (pin "RELAY_ON_OFF" output (at 104.14 82.55 0) (effects (font (size 1.27 1.27)) (justify right)))
  (pin "PFC_IL" input (at 104.14 101.6 0) (effects (font (size 1.27 1.27)) (justify right)))
  (pin "PFC_PWM" output (at 104.14 93.98 0) (effects (font (size 1.27 1.27)) (justify right)))
  (pin "PFC_VIN" input (at 104.14 99.06 0) (effects (font (size 1.27 1.27)) (justify right)))
  (pin "PFC_VOUT" input (at 104.14 96.52 0) (effects (font (size 1.27 1.27)) (justify right)))
  (pin "SENSE_CURRENT_80V" input (at 104.14 143.51 0) (effects (font (size 1.27 1.27)) (justify right)))
  (pin "SENSE_VOLTAGE_80V" input (at 104.14 140.97 0) (effects (font (size 1.27 1.27)) (justify right)))
  (pin "ENABLE" output (at 104.14 104.14 0) (effects (font (size 1.27 1.27)) (justify right)))
  (pin "RESET_OC" output (at 104.14 106.68 0) (effects (font (size 1.27 1.27)) (justify right))))
 (sheet
  (at 114.3 67.31)
  (size 29.21 20.32)
  (exclude_from_sim no)
  (in_bom yes)
  (on_board yes)
  (dnp no)
  (fields_autoplaced yes)
  (stroke (width 0.1524) (type solid))
  (fill (color 0 0 0 0))
  (property "Sheetname" "Low Frequency Rectifier" (at 114.3 66.5984 0) (show_name no) (do_not_autoplace no) (effects (font (size 1.27 1.27)) (justify left bottom)))
  (property "Sheetfile" "lf_rectifier.kicad_sch" (at 114.3 88.2146 0) (show_name no) (do_not_autoplace no) (effects (font (size 1.27 1.27)) (justify left top)))
  (pin "AC1_IN" input (at 114.3 72.39 180) (effects (font (size 1.27 1.27)) (justify left)))
  (pin "AC2_IN" input (at 114.3 69.85 180) (effects (font (size 1.27 1.27)) (justify left)))
  (pin "DC_311V" output (at 143.51 69.85 0) (effects (font (size 1.27 1.27)) (justify right)))
  (pin "GND_311V" output (at 143.51 72.39 0) (effects (font (size 1.27 1.27)) (justify right)))
  (pin "RELAY_INRUSH" input (at 114.3 85.09 180) (effects (font (size 1.27 1.27)) (justify left)))
  (pin "RELAY_ON_OFF" input (at 114.3 82.55 180) (effects (font (size 1.27 1.27)) (justify left))))
 (sheet
  (at 163.83 67.31)
  (size 29.21 36.83)
  (exclude_from_sim no)
  (in_bom yes)
  (on_board yes)
  (dnp no)
  (fields_autoplaced yes)
  (stroke (width 0.1524) (type solid))
  (fill (color 0 0 0 0))
  (property "Sheetname" "PFC" (at 163.83 66.5984 0) (show_name no) (do_not_autoplace no) (effects (font (size 1.27 1.27)) (justify left bottom)))
  (property "Sheetfile" "pfc.kicad_sch" (at 163.83 104.7246 0) (show_name no) (do_not_autoplace no) (effects (font (size 1.27 1.27)) (justify left top)))
  (pin "PFC_PWM" input (at 163.83 93.98 180) (effects (font (size 1.27 1.27)) (justify left)))
  (pin "DC_311V" input (at 163.83 69.85 180) (effects (font (size 1.27 1.27)) (justify left)))
  (pin "SENSE_VIN" output (at 163.83 99.06 180) (effects (font (size 1.27 1.27)) (justify left)))
  (pin "GND_311V" input (at 163.83 72.39 180) (effects (font (size 1.27 1.27)) (justify left)))
  (pin "SENSE_IL" output (at 163.83 101.6 180) (effects (font (size 1.27 1.27)) (justify left)))
  (pin "SENSE_VOUT" output (at 163.83 96.52 180) (effects (font (size 1.27 1.27)) (justify left)))
  (pin "DC_380V" output (at 193.04 69.85 0) (effects (font (size 1.27 1.27)) (justify right)))
  (pin "GND_380V" output (at 193.04 72.39 0) (effects (font (size 1.27 1.27)) (justify right))))
 (sheet_instances
  (path ""
   (page "1")))
 (embedded_fonts no))
